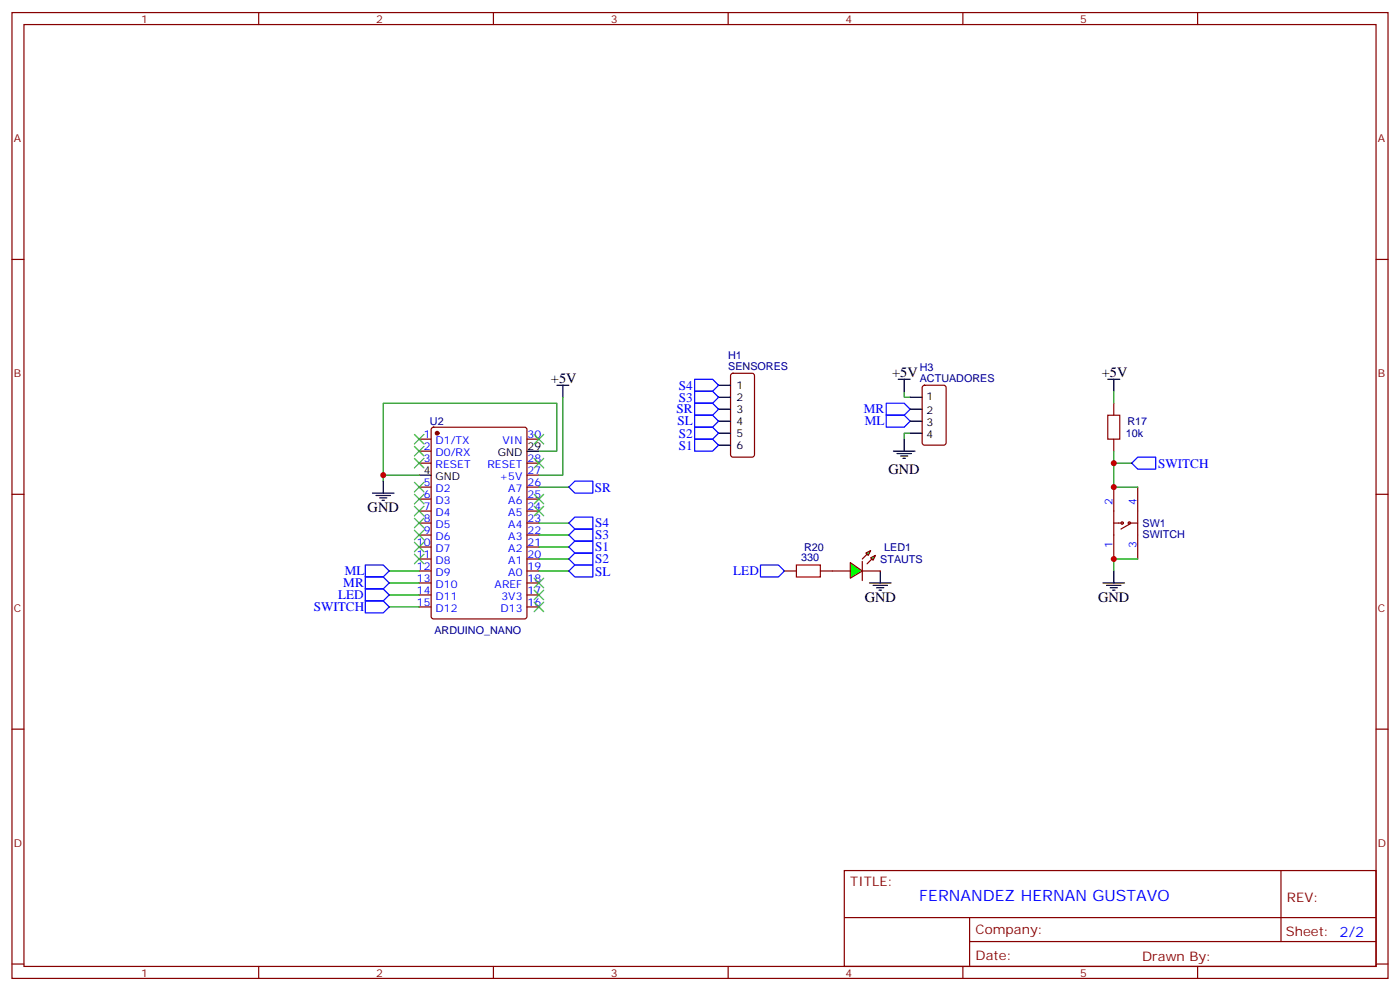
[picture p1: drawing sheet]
<svg xmlns="http://www.w3.org/2000/svg" width="412mm" height="292mm" viewBox="0 0 412 292" stroke-linecap="round" stroke-linejoin="round" font-family="sans-serif">
<g fill="none" stroke="#870000" stroke-width=".35">
<path d="M3.5 3.7h405.4v284.3h-405.4zM7.1 7.2h398.2v277.3h-398.2zM76.2 3.7v3.5M145.3 3.7v3.5M214.5 3.7v3.5M283.6 3.7v3.5M352.8 3.7v3.5M3.5 76.4h3.6M405.3 76.4h3.6M3.5 145.5h3.6M405.3 145.5h3.6M231.1 168.1h3.5"/>
<path d="M241.7 168.1h8.8M254 168.1h5.3M3.5 214.7h3.6M405.3 214.7h3.6M248.7 256.3h156.6v28.2h-156.6zM377.3 256.3v20.9M248.7 270.1h156.5M285.6 277.2h119.6M285.6 270.1v14.2M3.5 283.8h3.6M76.2 284.5v3.5M145.3 284.5v3.5"/>
<path d="M214.5 284.5v3.5M283.6 284.5v3.5M352.8 284.5v3.5M405.3 283.8h3.6"/>
</g>
<path d="M164 113.4h3.6M165.8 113.4v3.5M256.1 171.6h6.4M257.2 172.3h4.2M258.2 173h2.1M258.9 173.7h.7M259.3 168.1v3.5" fill="none" stroke="#000" stroke-width=".35"/>
<path d="M224 166.3h5.3l1.8 1.8-1.8 1.8h-5.3z" fill="none" stroke="#00f" stroke-width=".35"/>
<path d="M234.6 166.3h7.1v3.6h-7.1z" fill="none" stroke="#a10000" stroke-width=".35"/>
<g fill="#0f0" stroke="#870000" stroke-width=".35">
<path d="M256.5 164.2l1.4-.7-.7 1.4z"/>
<path d="M255.1 162.8l1.4-.7-.7 1.4z"/>
</g>
<g fill="#870000" stroke="#870000" stroke-width=".35">
<path d="M255.4 166l1.4-1.4z"/>
<path d="M254 164.6l1.4-1.4z"/>
</g>
<path d="M254 165.3v5.6z" fill="#f00" stroke="#870000" stroke-width=".35"/>
<path d="M250.5 165.6l3.5 2.5-3.5 2.1z" fill="#0f0" stroke="#870000" stroke-width=".35"/>
<g fill="none" stroke="#00f" stroke-width=".35">
<path d="M204.6 115.2h5.3l1.8 1.7-1.8 1.8h-5.3zM204.6 111.7h5.3l1.8 1.7-1.8 1.8h-5.3zM204.6 118.7h5.3l1.8 1.8-1.8 1.7h-5.3zM261.1 118.7h5.2l1.8 1.8-1.8 1.7h-5.2zM204.6 129.3h5.3l1.8 1.8-1.8 1.7h-5.3zM204.6 125.8h5.3l1.8 1.7-1.8 1.8h-5.3zM204.6 122.2h5.3l1.8 1.8-1.8 1.8h-5.3zM261.1 122.2h5.2l1.8 1.8-1.8 1.8h-5.2zM333.4 136.3l1.7-1.7h5.3v3.5h-5.3zM167.6 157.5l1.7-1.7h5.3v3.5h-5.3zM167.6 154l1.7-1.8h5.3v3.6h-5.3zM167.6 143.4l1.7-1.8h5.3v3.6h-5.3z"/>
<path d="M107.6 173.4h5.3l1.8 1.8-1.8 1.7h-5.3zM107.6 169.9h5.3l1.8 1.7-1.8 1.8h-5.3zM107.6 166.3h5.3l1.8 1.8-1.8 1.8h-5.3zM107.6 176.9h5.3l1.8 1.8-1.8 1.7h-5.3zM167.6 161l1.7-1.7h5.3v3.5h-5.3zM167.6 164.6l1.7-1.8h5.3v3.5h-5.3zM167.6 168.1l1.7-1.8h5.3v3.6h-5.3z"/>
</g>
<path d="M326.3 122.2h3.5v7.1h-3.5z" fill="none" stroke="#a10000" stroke-width=".35"/>
<g fill="none" stroke="#870000" stroke-width=".35">
<path d="M215.4 110.1l.5-.2h5.6l.7 .4v23.6l-.4 .6-5.9 .1-.7-.5v-23.5zM271.9 113.6l.4-.2h5.7l.6 .4 .1 16.6-.5 .6-5.9 .1-.6-.5-.1-16.5zM328.1 118.7v3.5M123.5 129.3h3.5M123.5 132.8h3.5M123.5 136.3h3.5M127.2 126l.5-.2h26.8l.7 .4v55.3l-.4 .7h-27.1l-.6-.5-.1-55.2zM155.2 129.3h3.5M155.2 136.3h3.5M155.2 139.9h3.5M328.1 129.3v3.5M123.5 154h3.5"/>
<path d="M123.5 143.4h3.5M123.5 146.9h3.5M123.5 150.5h3.5M123.5 157.5h3.5M155.2 154h3.5M155.2 143.4h3.5M155.2 146.9h3.5M155.2 150.5h3.5M155.2 157.5h3.5M328.1 143.4v21.2M328.1 154h2.5M332.7 154.3l-2.5 1.5"/>
<path d="M332.7 154h2.4M335.1 143.4v21.2M123.5 161h3.5M123.5 164.6h3.5M123.5 168.1h3.5M123.5 171.6h3.5M123.5 175.2h3.5M123.5 178.7h3.5M155.2 161h3.5M155.2 164.6h3.5M155.2 168.1h3.5M155.2 171.6h3.5"/>
<path d="M155.2 175.2h3.5M155.2 178.7h3.5"/>
<circle cx="330.6" cy="154" r=".35"/>
<circle cx="332.7" cy="154" r=".35"/>
</g>
<g fill="none" stroke="#008700" stroke-width=".35">
<path d="M165.8 116.9v23h-7.1M266.3 115.2v1.7h1.8M328.1 115.2v3.5M123.5 139.9h-10.6v1.7M158.7 132.8h5.3v-14.1h-51.1v21.2M268.1 127.5h-1.8v1.8M328.1 132.8v10.6h7M328.1 136.3h5.3M158.7 157.5h8.9M158.7 154h8.9M158.7 143.4h8.9M114.7 168.1h8.8"/>
<path d="M114.7 171.6h8.8M114.7 178.7h8.8M114.7 175.2h8.8M158.7 168.1h8.9M158.7 164.6h8.9M158.7 161h8.9M335.1 164.6h-7v3.5"/>
</g>
<g fill="none" stroke="#000" stroke-width=".35">
<path d="M211.7 116.9h3.5M211.7 113.4h3.5M264.6 111.7h3.5M266.3 111.7v3.5M268.1 116.9h3.5M326.3 111.7h3.5M328.1 111.7v3.5M123.5 139.9h3.5M155.2 132.8h3.5M211.7 120.5h3.5M211.7 124h3.5M211.7 127.5h3.5"/>
<path d="M211.7 131.1h3.5M263.2 132.8h6.3M264.2 133.5h4.3M265.3 134.2h2.1M266 134.9h.7M266.3 129.3v3.5M268.1 120.5h3.5M268.1 124h3.5M268.1 127.5h3.5M109.7 145.2h6.4M110.8 145.9h4.2M111.8 146.6h2.1"/>
<path d="M112.5 147.3h.7M112.9 141.6v3.6M324.9 171.6h6.4M326 172.3h4.2M327 173h2.1M327.7 173.7h.7M328.1 168.1v3.5"/>
</g>
<circle cx="128.8" cy="127.5" r=".53" fill="#870000" stroke="#870000" stroke-width=".35"/>
<g fill="none" stroke="#3c3" stroke-width=".35">
<path d="M122.1 127.9l2.8 2.8M122.1 131.4l2.8 2.8M122.1 134.9l2.8 2.9M124.9 127.9l-2.8 2.8M124.9 131.4l-2.8 2.8M124.9 134.9l-2.8 2.9M157.3 127.9l2.9 2.8M157.3 134.9l2.9 2.9M160.2 127.9l-2.9 2.8M160.2 134.9l-2.9 2.9M122.1 142l2.8 2.8M122.1 145.5l2.8 2.8"/>
<path d="M122.1 149l2.8 2.9M122.1 152.6l2.8 2.8M122.1 156.1l2.8 2.8M122.1 159.6l2.8 2.9M124.9 142l-2.8 2.8M124.9 145.5l-2.8 2.8M124.9 149l-2.8 2.9M124.9 152.6l-2.8 2.8M124.9 156.1l-2.8 2.8M124.9 159.6l-2.8 2.9M157.3 149l2.9 2.9M157.3 145.5l2.9 2.8"/>
<path d="M160.2 149l-2.9 2.9M160.2 145.5l-2.9 2.8M122.1 163.2l2.8 2.8M124.9 163.2l-2.8 2.8M157.3 173.7l2.9 2.9M157.3 177.3l2.9 2.8M157.3 170.2l2.9 2.8M160.2 173.7l-2.9 2.9M160.2 177.3l-2.9 2.8M160.2 170.2l-2.9 2.8"/>
</g>
<g fill="#c00">
<circle cx="328.1" cy="164.6" r=".88"/>
<circle cx="328.1" cy="143.4" r=".88"/>
<circle cx="328.1" cy="136.3" r=".88"/>
<circle cx="112.9" cy="139.9" r=".88"/>
</g>
<text font-size="4.6" fill="#00f" x="270.8" y="265.3">FERNANDEZ HERNAN GUSTAVO</text>
<g font-size="4.2">
<text x="162.3" y="112.7">+5V</text>
<text x="262.8" y="110.9">+5V</text>
<text x="324.6" y="110.9">+5V</text>
<text x="261.7" y="139.5">GND</text>
<text x="108.3" y="150.8">GND</text>
<text x="254.7" y="177.3">GND</text>
<text x="323.5" y="177.3">GND</text>
</g>
<g font-size="3.9" fill="#00f">
<text x="199.9" y="118.4">S3</text>
<text x="200" y="114.8">S4</text>
<text x="199.3" y="121.7">SR</text>
<text x="199.6" y="125.2">SL</text>
<text x="254.5" y="121.7">MR</text>
<text x="254.7" y="125.3">ML</text>
<text x="199.9" y="128.9">S2</text>
<text x="199.9" y="132.4">S1</text>
<text x="341.1" y="137.7">SWITCH</text>
<text x="175.2" y="144.8">SR</text>
<text x="175.3" y="155.2">S4</text>
<text x="175.3" y="158.7">S3</text>
<text x="175.3" y="162.3">S1</text>
<text x="175.3" y="165.8">S2</text>
<text x="101.1" y="172.8">MR</text>
<text x="101.5" y="169.3">ML</text>
<text x="175.3" y="169.5">SL</text>
<text x="216" y="169.4">LED</text>
<text x="92.4" y="179.9">SWITCH</text>
<text x="99.6" y="176.4">LED</text>
</g>
<g font-size="3.9" fill="#800">
<text x="250.5" y="260.9">TITLE:</text>
<text x="379.1" y="265.6">REV:</text>
<text x="287.4" y="275.1">Company:</text>
<text x="378.7" y="275.7">Sheet: 2/2</text>
<text x="287.4" y="282.8">Date:</text>
<text x="336.4" y="282.8">Drawn By:</text>
</g>
<g font-size="3.2" fill="#800">
<text x="41.6" y="6.7">1</text>
<text x="110.8" y="6.7">2</text>
<text x="179.9" y="6.7">3</text>
<text x="249.1" y="6.7">4</text>
<text x="318.2" y="6.7">5</text>
<text x="4.1" y="41.8">A</text>
<text x="405.9" y="41.8">A</text>
<text x="4.1" y="110.9">B</text>
<text x="405.9" y="110.9">B</text>
<text x="4.1" y="180.1">C</text>
<text x="405.9" y="180.1">C</text>
<text x="4.1" y="249.2">D</text>
<text x="405.9" y="249.2">D</text>
<text x="41.6" y="287.5">1</text>
<text x="110.8" y="287.5">2</text>
<text x="179.9" y="287.5">3</text>
<text x="249.1" y="287.5">4</text>
<text x="318.2" y="287.5">5</text>
</g>
<g font-size="3.2" fill="#000080">
<text x="214.5" y="105.6">H1</text>
<text x="214.5" y="108.8">SENSORES</text>
<text x="270.9" y="112.4">ACTUADORES</text>
<text x="270.9" y="109.1">H3</text>
<text x="126.7" y="125.2">U2</text>
<text x="332.1" y="125.2">R17</text>
<text x="331.6" y="128.7">10k</text>
<text x="336.5" y="155.1">SW1</text>
<text x="336.5" y="158.3">SWITCH</text>
<text x="236" y="165.3">330</text>
<text x="236.9" y="162.2">R20</text>
<text x="259.3" y="165.7">STAUTS</text>
<text x="260.5" y="162.2">LED1</text>
<text x="128" y="186.7">ARDUINO_NANO</text>
</g>
<g font-size="3.2">
<text x="217" y="114.5">1</text>
<text x="217" y="118">2</text>
<text x="272.9" y="117.7">1</text>
<text x="217" y="121.5">3</text>
<text x="217" y="125.1">4</text>
<text x="272.9" y="121.9">2</text>
<text x="272.9" y="125.4">3</text>
<text x="217" y="128.6">5</text>
<text x="272.9" y="128.9">4</text>
<text x="146.6" y="134.2">GND</text>
<text x="155.4" y="132.5">29</text>
<text x="217" y="132.1">6</text>
<text x="124.8" y="139.5">4</text>
<text x="128.3" y="141.3">GND</text>
</g>
<g font-size="3.2" fill="#00f">
<text x="124.8" y="128.9">1</text>
<text x="128.3" y="130.7">D1/TX</text>
<text x="148" y="130.7">VIN</text>
<text x="155.4" y="128.9">30</text>
<text x="124.8" y="132.5">2</text>
<text x="124.8" y="136">3</text>
<text x="128.3" y="134.2">D0/RX</text>
<text x="128.3" y="137.8">RESET</text>
<text x="143.6" y="137.8">RESET</text>
<text x="155.4" y="136">28</text>
<text x="124.8" y="143.1">5</text>
<text x="147.1" y="141.3">+5V</text>
<text x="155.4" y="143.1">26</text>
<text x="155.4" y="139.5">27</text>
<text x="124.8" y="146.6">6</text>
<text x="128.3" y="144.8">D2</text>
<text x="128.3" y="148.3">D3</text>
<text x="149.7" y="148.3">A6</text>
<text x="149.7" y="144.8">A7</text>
<text x="155.4" y="146.6">25</text>
<text x="327.7" y="148.7" transform="rotate(-90 327.7 148.7)">2</text>
<text x="334.8" y="148.7" transform="rotate(-90 334.8 148.7)">4</text>
<text x="124.8" y="150.1">7</text>
<text x="124.8" y="153.6">8</text>
<text x="128.3" y="151.9">D4</text>
<text x="128.3" y="155.4">D5</text>
<text x="149.7" y="155.4">A4</text>
<text x="149.7" y="151.9">A5</text>
<text x="155.4" y="153.6">23</text>
<text x="155.4" y="150.1">24</text>
<text x="122.8" y="160.7">10</text>
<text x="124.8" y="157.2">9</text>
<text x="128.3" y="158.9">D6</text>
<text x="149.7" y="158.9">A3</text>
<text x="155.4" y="160.7">21</text>
<text x="155.4" y="157.2">22</text>
<text x="327.7" y="161.3" transform="rotate(-90 327.7 161.3)">1</text>
<text x="334.8" y="161.3" transform="rotate(-90 334.8 161.3)">3</text>
<text x="122.8" y="164.2">11</text>
<text x="122.8" y="167.7">12</text>
<text x="128.3" y="162.5">D7</text>
<text x="128.3" y="166">D8</text>
<text x="149.7" y="166">A1</text>
<text x="149.7" y="162.5">A2</text>
<text x="155.4" y="167.7">19</text>
<text x="155.4" y="164.2">20</text>
<text x="122.8" y="171.3">13</text>
<text x="128.3" y="169.5">D9</text>
<text x="128.3" y="173">D10</text>
<text x="145.7" y="173">AREF</text>
<text x="149.7" y="169.5">A0</text>
<text x="155.4" y="171.3">18</text>
<text x="122.8" y="174.8">14</text>
<text x="122.8" y="178.3">15</text>
<text x="128.3" y="176.6">D11</text>
<text x="147.7" y="176.6">3V3</text>
<text x="155.4" y="178.3">16</text>
<text x="155.4" y="174.8">17</text>
<text x="128.3" y="180.1">D12</text>
<text x="147.4" y="180.1">D13</text>
</g>
</svg>
